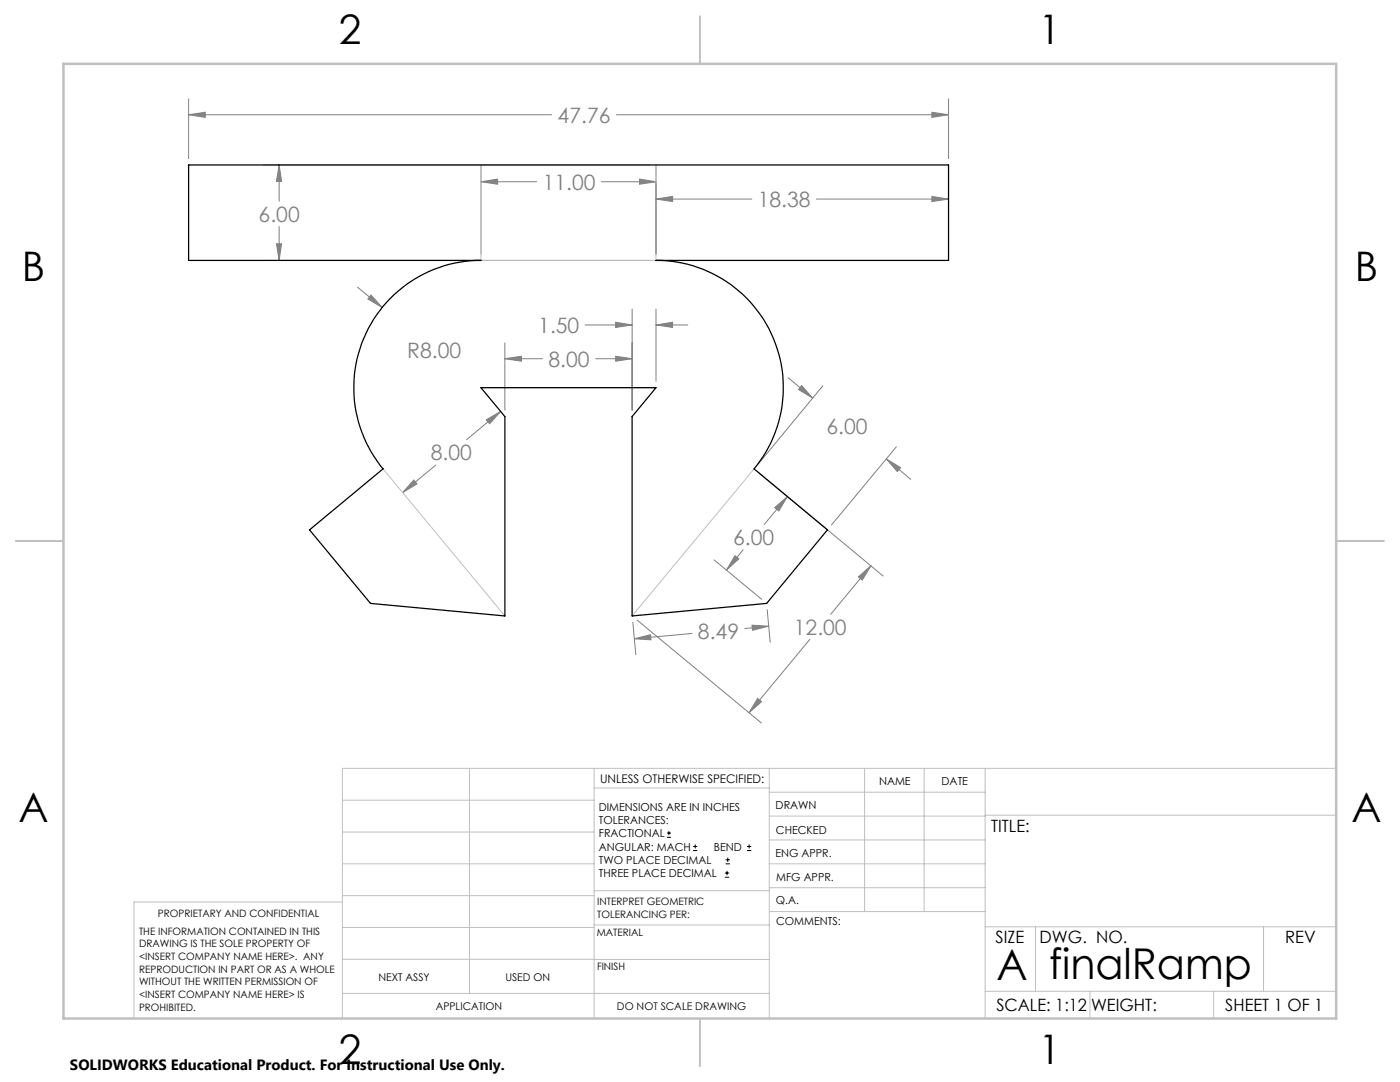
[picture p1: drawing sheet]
<svg xmlns="http://www.w3.org/2000/svg" width="279mm" height="216mm" viewBox="0 0 279 216" stroke-linecap="round" stroke-linejoin="round" font-family="sans-serif">
<g fill="none" stroke="#000" stroke-width=".2">
<path d="M133.1 167.1h.8M133.1 166.2h.8M133.5 165.8v.9M138.3 169.7h.8M138.3 168.9h.8M138.7 168.5v.8M144.7 175h.8M144.7 174.2h.8M144.8 172.4h.9M144.8 171.6h.9M145.1 173.8v.8M145.2 171.1v.9"/>
<path d="M149.1 169.7h.8M149.1 168.9h.8M149.5 168.5v.8"/>
</g>
<g fill="none" stroke="#808080" stroke-width=".2">
<path d="M37.6 19.7v11.9M189.3 19.7v11.9M37.6 22.9l3.4-.5v1zM37.6 22.9h72.5M52.5 32.9h77.1M55.7 32.9l.5 3.3h-1zM55.7 32.9v7.2M96 36.3l3.3-.6v1.1zM96 33.1v17.6M96 36.3h11.1M120 36.3h10.9M123 22.9h66.3"/>
<path d="M127.6 35.7l3.3 .6-3.3 .5zM130.9 39.7l3.3-.5v1zM130.9 39.7h19.1M130.9 33.1v17.6M162.9 39.7h26.4M186 22.4l3.3 .5-3.3 .5zM186 39.2l3.3 .5-3.3 .5zM52.5 52h77.1M55.2 48.6h1l-.5 3.4zM55.7 45.2v6.8M71.4 57.3l4.9 4M74 58.9l2.3 2.4-2.9-1.6z"/>
<path d="M100.8 71.6l3.3-.5v1zM100.8 68.4v13.4M100.8 71.6h7.5M116.8 64.8h9.4M118.9 71.6h7.3M122.9 64.3l3.3 .5-3.3 .5zM122.9 71.1l3.3 .5-3.3 .5zM126.2 61.7v20.1M130.9 64.8l3.3-.5v1zM130.9 61.7v14.4M130.9 64.8h6.4M157.3 75.4l4.9 4"/>
<path d="M160 76.9l2.2 2.5-2.9-1.7zM164.2 77l-12.9 15.6M82.6 95.8l.6 .8-2.8 1.7zM87 92.8l-6.6 5.5M97 83.8l2.9-1.7-2.2 2.5zM99.9 82.1l-6.8 5.6M151.4 94.4l24.8 20.5M157.1 99.1l-4.6 5.6M176.9 91.6l2.8 1.7-.6 .8zM176.9 91.6l4.9 4M178.9 89.1l-13 15.6M142.5 111.7l9.5 7.9"/>
<path d="M146.7 110.9l.8 .6-2.5 2.2zM148.3 109.7l-3.3 4M154.6 101.3l2.5-2.2-1.7 2.9zM171.3 115.1l2.5-2.2-1.7 2.8zM173.8 112.9l-8 9.7M126.3 124.2l.6 6.4M126.6 127.5l3.2-.9 .1 1.1zM127.1 123.7l24.8 20.6M138.1 126.4l-11.5 1.1M150.1 124.7l3.3 .3-3.2 .8zM151.2 139.3l.8 .7-2.5 2.2zM153.1 121.6l.6 6.5"/>
<path d="M153.4 125l-4.7 .4M161.6 127.6l-12.1 14.6"/>
</g>
<g fill="none" stroke="#c0c0c0" stroke-width=".2">
<path d="M96 32.9v19.1h34.9v-19.1M76.4 93.6l24.4 29.3M150.5 93.6l-24.3 29.3M68.3 159.7h50.3M93.7 153.3v44.9M118.6 153.3v49.9M118.6 157.2h34.9M153.5 153.3v49.9M153.5 158.1h43.1M172.5 153.3v28.6M184.4 153.3v28.6M196.6 153.3v49.9"/>
<path d="M266.7 153.3h-198.4v49.9M68.3 178.7h50.3M68.3 172.4h50.3M68.3 166h50.3M68.3 180h-41.6v23.2M118.6 177.7h35M153.5 167.6h43.1M153.5 162.8h43.1M153.5 172.4h43.1M153.5 177.1h43.1M196.6 162.7h70.1M68.3 198.2h85.2"/>
<path d="M68.3 191.4l85.2 .1M68.3 185.1h50.3M118.6 184.6h35M153.6 181.9h43M196.6 197.8h70.1M196.6 184.9h70.1M206.7 184.9v12.9M217.5 197.8v5.4M242.2 197.8v5.4M252.2 184.9v12.9"/>
</g>
<path d="M139.7 3.2v9.5M3.1 107.9h9.6M266.7 107.9h9.5M139.7 203.2v9.6" fill="none" stroke="#c0c0c0" stroke-width=".25"/>
<path d="M12.7 12.7h254v190.5h-254z" fill="none" stroke="#c0c0c0" stroke-width=".5"/>
<g fill="#808080">
<path d="M96 36.3l3.3-.6v1.1zM127.6 35.7l3.3 .6-3.3 .5zM55.2 48.6h1l-.5 3.4zM55.7 32.9l.5 3.3h-1zM151.2 139.3l.8 .7-2.5 2.2zM171.3 115.1l2.5-2.2-1.7 2.8zM82.6 95.8l.6 .8-2.8 1.7zM97 83.8l2.9-1.7-2.2 2.5z"/>
<path d="M37.6 22.9l3.4-.5v1zM186 22.4l3.3 .5-3.3 .5zM130.9 39.7l3.3-.5v1zM186 39.2l3.3 .5-3.3 .5zM74 58.9l-.6 .8 2.9 1.6zM154.6 101.3l2.5-2.2-1.7 2.9zM146.7 110.9l.8 .6-2.5 2.2zM150.1 124.7l3.3 .3-3.2 .8zM126.6 127.5l3.2-.9 .1 1.1zM122.9 64.3l3.3 .5-3.3 .5zM130.9 64.8l3.3-.5v1zM100.8 71.6l3.3-.5v1zM122.9 71.1l3.3 .5-3.3 .5zM176.9 91.6l2.8 1.7-.6 .8zM160 76.9l2.2 2.5-2.9-1.7z"/>
</g>
<path d="M37.6 32.9h151.7v19.1h-58.4a25.4 25.4 0 0 1 23 14.5 25.4 25.4 0 0 1-3.4 27.1l14.6 12.1-12.1 14.7-26.8 2.5v-39.8l4.7-5.7h-34.9l4.8 5.7v39.8l-26.9-2.5-12.1-14.7 14.6-12.1a25.4 25.4 0 0 1-3.4-27 25.4 25.4 0 0 1 23-14.6h-58.4z" fill="none" stroke="#000" stroke-width=".25"/>
<g font-size="8.5">
<text x="198.9" y="195.5">A</text>
<text x="209.4" y="195.4">finalRamp</text>
</g>
<g font-size="8.1">
<text x="67.6" y="8.9">2</text>
<text x="207.3" y="8.9">1</text>
<text x="4.4" y="56.1">B</text>
<text x="270.4" y="56.1">B</text>
<text x="3.7" y="164.1">A</text>
<text x="269.7" y="164.1">A</text>
<text x="67.6" y="212.4">2</text>
<text x="207.3" y="212.4">1</text>
</g>
<g font-size="4.2" fill="#808080">
<text x="111.3" y="24.5">47.76</text>
<text x="108.3" y="37.8">11.00</text>
<text x="151.2" y="41.3">18.38</text>
<text x="51.6" y="44.3">6.00</text>
<text x="81.3" y="71.3">R8.00</text>
<text x="107.4" y="66.4">1.50</text>
<text x="109.5" y="73.2">8.00</text>
<text x="165" y="86.7">6.00</text>
<text x="86" y="91.8">8.00</text>
<text x="146.3" y="108.8">6.00</text>
<text x="139.3" y="127.5">8.49</text>
<text x="158.4" y="126.7">12.00</text>
</g>
<g font-size="3.4">
<text x="197.8" y="166">TITLE:</text>
<text x="198.7" y="188.1">SIZE</text>
<text x="207.5" y="188.1">DWG. NO.</text>
<text x="256.5" y="188.2">REV</text>
<text x="198.8" y="201.7">SCALE: 1:12</text>
<text x="217.7" y="201.8">WEIGHT:</text>
<text x="244.5" y="201.7">SHEET 1 OF 1</text>
</g>
<text font-size="3" x="14" y="213.5">SOLIDWORKS Educational Product. For Instructional Use Only.</text>
<text font-size="2.4" x="119.8" y="156.2">UNLESS OTHERWISE SPECIFIED:</text>
<g font-size="2.2">
<text x="119.5" y="161.8">DIMENSIONS ARE IN INCHES</text>
<text x="154.8" y="161.4">DRAWN</text>
<text x="175.4" y="156.6">NAME</text>
<text x="187.9" y="156.7">DATE</text>
<text x="119.5" y="164.4">TOLERANCES:</text>
<text x="119.5" y="167.1">FRACTIONAL</text>
<text x="154.9" y="166.3">CHECKED</text>
<text x="119.5" y="169.7">ANGULAR: MACH</text>
<text x="119.5" y="172.4">TWO PLACE DECIMAL</text>
<text x="142.5" y="169.7">BEND</text>
<text x="154.8" y="171">ENG APPR.</text>
<text x="119.5" y="175">THREE PLACE DECIMAL</text>
<text x="154.9" y="175.7">MFG APPR.</text>
<text x="154.9" y="180.4">Q.A.</text>
<text x="154.9" y="184.6">COMMENTS:</text>
</g>
<g font-size="2.1">
<text x="75.5" y="195.7">NEXT ASSY</text>
<text x="100.9" y="195.7">USED ON</text>
<text x="86.9" y="201.5">APPLICATION</text>
<text x="123.1" y="201.6">DO NOT SCALE DRAWING</text>
</g>
<g font-size="2">
<text x="31.5" y="182.9">PROPRIETARY AND CONFIDENTIAL</text>
<text x="119.2" y="180.6">INTERPRET GEOMETRIC</text>
<text x="119.2" y="183.1">TOLERANCING PER:</text>
<text x="27.8" y="186.5">THE INFORMATION CONTAINED IN THIS</text>
<text x="27.8" y="189">DRAWING IS THE SOLE PROPERTY OF</text>
<text x="27.8" y="191.6">&lt;INSERT COMPANY NAME HERE&gt;. ANY</text>
<text x="119.1" y="186.7">MATERIAL</text>
<text x="27.8" y="194.1">REPRODUCTION IN PART OR AS A WHOLE</text>
<text x="27.8" y="196.6">WITHOUT THE WRITTEN PERMISSION OF</text>
<text x="119.1" y="193.5">FINISH</text>
<text x="27.8" y="199.1">&lt;INSERT COMPANY NAME HERE&gt; IS</text>
<text x="27.8" y="201.7">PROHIBITED.</text>
</g>
</svg>
